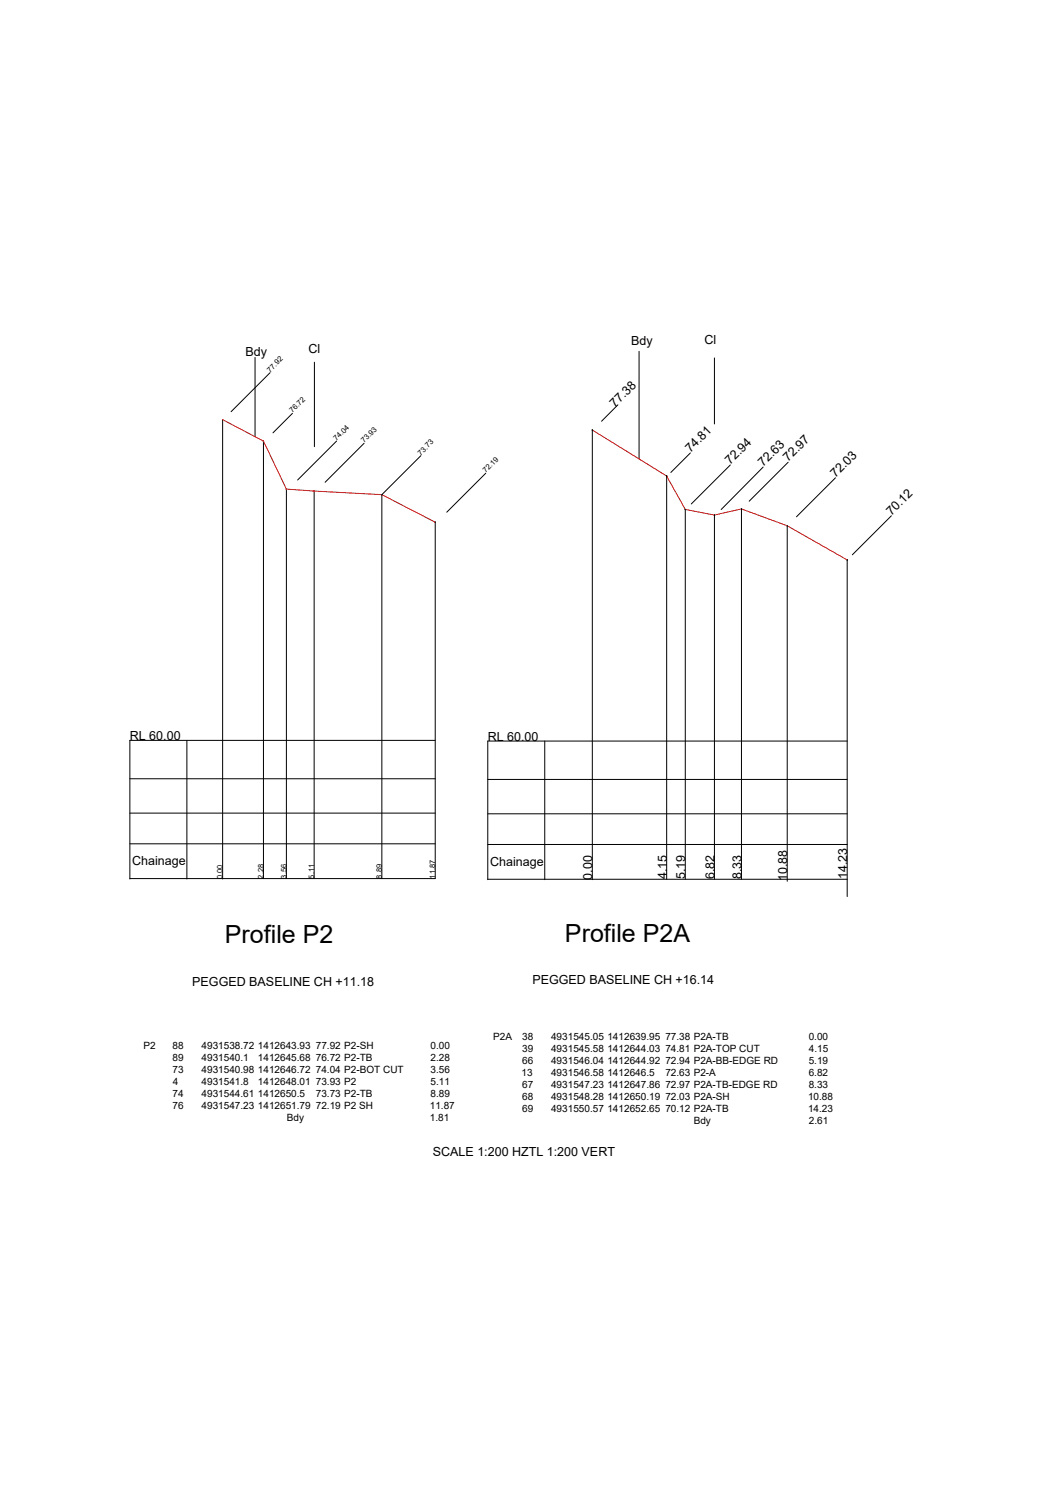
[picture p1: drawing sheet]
<svg xmlns="http://www.w3.org/2000/svg" width="297mm" height="420mm" viewBox="0 0 297 420" stroke-linecap="round" stroke-linejoin="round" font-family="sans-serif">
<!-- layer: 0 -->
<g fill="none" stroke="#000" stroke-width=".28">
<path d="M71.2 99.8v22.2M178.4 98.2v30M199.4 100v18.4M62.1 117.2l.1 .1M62.2 117.2v128.4M62.2 117.2l-.1 .1M75.4 104.1l-10.9 10.9M81.6 115.5l-5.4 5.4M87.8 101.2v23.6M172.5 113.1l-4.6 4.6M73.5 123.2l.1 .1M73.6 123.2v122.2"/>
<path d="M73.6 123.2l-.1 .1M79.9 136.6l.1 .1M80 136.6v108.8M80 136.6l-.1 .1M87.7 137.2h.1M87.7 137.2v108.2M94 123.2l-10.9 10.9M101.6 123.8l-10.8 10.9M106.6 138.2v107.2M106.6 138.2h.1M117.5 127.3l-10.9 10.9M135.6 132.2l-10.9 10.9"/>
<path d="M165.4 120.1l-.1 .1M165.4 120.2v125.5M186.1 132.9v.1M186.1 133v112.6M192.7 126.5l-5.4 5.5M203.9 129.9l-10.9 10.9M213 130.5l-11.7 11.8M220 129.1l-10.9 10.9M233.2 133.5l-10.8 10.9M121.5 145.9h.1M121.5 145.9v99.5h-85.2M191.3 142.3l.1 .1"/>
<path d="M191.3 142.3v103.3M191.4 142.3l-.1 .1M199.4 143.8l.1 .1M199.4 143.9v101.7M199.5 143.8l-.1 .1M207 142.1v.1M207 142.2v103.4M219.7 146.8l.1 .1M219.8 146.9v99.3M219.8 146.8l-.1 .1M236.5 156.4v.1M236.5 156.4v94.1"/>
<path d="M248.8 144.1l-10.8 10.9M36.3 217.6h85.2M52.2 206.8v38.8M121.5 206.8h-85.2v38.8M136.2 217.7h100.3M152.1 207v38.7M236.5 207h-100.3v38.7M36.3 235.7h85.2M36.3 227.2h85.2M136.2 235.9h100.3M136.2 227.3h100.3M136.2 245.6h100.3"/>
<circle cx="62.1" cy="117.2" r=".03"/>
<circle cx="73.5" cy="123.2" r=".03"/>
<circle cx="79.9" cy="136.6" r=".03"/>
<circle cx="87.7" cy="137.2" r=".03"/>
<circle cx="106.6" cy="138.2" r=".03"/>
<circle cx="165.4" cy="120.1" r=".03"/>
<circle cx="186.1" cy="133" r=".03"/>
<circle cx="121.5" cy="145.9" r=".03"/>
<circle cx="191.3" cy="142.3" r=".03"/>
<circle cx="199.4" cy="143.9" r=".03"/>
<circle cx="207" cy="142.2" r=".03"/>
<circle cx="219.8" cy="146.9" r=".03"/>
<circle cx="236.5" cy="156.4" r=".03"/>
</g>
<path d="M62.2 117.2l11.4 6 6.4 13.4 26.6 1.6 14.9 7.7M165.4 120.1l20.7 12.9 5.2 9.3 8.1 1.6 7.6-1.7 12.8 4.7 16.7 9.5" fill="none" stroke="#f00" stroke-width=".28"/>
<g font-size="7">
<text x="62.8" y="263.5">Profile P2</text>
<text x="157.7" y="263.1">Profile P2A</text>
</g>
<g font-size="3.5">
<text x="68.6" y="99.3">Bdy</text>
<text x="86.1" y="98.7">Cl</text>
<text x="176.2" y="96.4">Bdy</text>
<text x="196.7" y="96.1">Cl</text>
<text x="171.6" y="114" transform="rotate(-45 171.6 114)">77.38</text>
<text x="192.7" y="126.5" transform="rotate(-45 192.7 126.5)">74.81</text>
<text x="203.9" y="129.9" transform="rotate(-45 203.9 129.9)">72.94</text>
<text x="213" y="130.5" transform="rotate(-45 213 130.5)">72.63</text>
<text x="220" y="129.1" transform="rotate(-45 220 129.1)">72.97</text>
<text x="233.2" y="133.5" transform="rotate(-45 233.2 133.5)">72.03</text>
<text x="248.8" y="144.1" transform="rotate(-45 248.8 144.1)">70.12</text>
<text x="36.3" y="206.8">RL 60.00</text>
<text x="136.2" y="207">RL 60.00</text>
<text x="36.9" y="241.8">Chainage</text>
<text x="136.8" y="241.9">Chainage</text>
<text x="165.4" y="245.7" transform="rotate(-90 165.4 245.7)">0.00</text>
<text x="186.1" y="245.6" transform="rotate(-90 186.1 245.6)">4.15</text>
<text x="191.3" y="245.6" transform="rotate(-90 191.3 245.6)">5.19</text>
<text x="199.4" y="245.6" transform="rotate(-90 199.4 245.6)">6.82</text>
<text x="207" y="245.6" transform="rotate(-90 207 245.6)">8.33</text>
<text x="236.5" y="245.6" transform="rotate(-90 236.5 245.6)">14.23</text>
<text x="219.8" y="246.2" transform="rotate(-90 219.8 246.2)">10.88</text>
<text x="53.7" y="275.3">PEGGED BASELINE CH +11.18</text>
<text x="148.6" y="274.9">PEGGED BASELINE CH +16.14</text>
<text x="120.8" y="323">SCALE 1:200 HZTL 1:200 VERT</text>
</g>
<g font-size="2.8">
<text x="40.1" y="293">P2</text>
<text x="48.2" y="293">88</text>
<text x="56.3" y="293">4931538.72</text>
<text x="72" y="293">1412643.93</text>
<text x="88.2" y="293">77.92 P2-SH</text>
<text x="120.2" y="293">0.00</text>
<text x="137.7" y="290.5">P2A</text>
<text x="145.8" y="290.5">38</text>
<text x="145.8" y="293.9">39</text>
<text x="153.8" y="290.5">4931545.05</text>
<text x="153.8" y="293.9">4931545.58</text>
<text x="169.6" y="290.5">1412639.95</text>
<text x="169.6" y="293.9">1412644.03</text>
<text x="185.7" y="290.5">77.38 P2A-TB</text>
<text x="185.7" y="293.9">74.81 P2A-TOP CUT</text>
<text x="225.8" y="290.5">0.00</text>
<text x="225.8" y="293.9">4.15</text>
<text x="48.2" y="299.7">73</text>
<text x="48.2" y="296.4">89</text>
<text x="56.3" y="296.4">4931540.1</text>
<text x="56.3" y="299.7">4931540.98</text>
<text x="72" y="296.4">1412645.68</text>
<text x="72" y="299.7">1412646.72</text>
<text x="88.2" y="296.4">76.72 P2-TB</text>
<text x="88.2" y="299.7">74.04 P2-BOT CUT</text>
<text x="120.2" y="299.7">3.56</text>
<text x="120.2" y="296.4">2.28</text>
<text x="145.8" y="297.2">66</text>
<text x="153.8" y="297.2">4931546.04</text>
<text x="169.6" y="297.2">1412644.92</text>
<text x="185.7" y="297.2">72.94 P2A-BB-EDGE RD</text>
<text x="225.8" y="297.2">5.19</text>
<text x="48.3" y="303.1">4</text>
<text x="56.3" y="303.1">4931541.8</text>
<text x="72" y="303.1">1412648.01</text>
<text x="88.2" y="303.1">73.93 P2</text>
<text x="120.2" y="303.1">5.11</text>
<text x="145.6" y="300.6">13</text>
<text x="145.8" y="303.9">67</text>
<text x="153.8" y="300.6">4931546.58</text>
<text x="153.8" y="303.9">4931547.23</text>
<text x="169.6" y="300.6">1412646.5</text>
<text x="169.6" y="303.9">1412647.86</text>
<text x="185.7" y="300.6">72.63 P2-A</text>
<text x="185.7" y="303.9">72.97 P2A-TB-EDGE RD</text>
<text x="225.8" y="300.6">6.82</text>
<text x="225.8" y="303.9">8.33</text>
<text x="48.2" y="306.4">74</text>
<text x="48.2" y="309.8">76</text>
<text x="56.3" y="306.4">4931544.61</text>
<text x="56.3" y="309.8">4931547.23</text>
<text x="72" y="306.4">1412650.5</text>
<text x="72" y="309.8">1412651.79</text>
<text x="88.2" y="306.4">73.73 P2-TB</text>
<text x="88.2" y="309.8">72.19 P2 SH</text>
<text x="120" y="309.8">11.87</text>
<text x="120.2" y="306.4">8.89</text>
<text x="145.8" y="307.3">68</text>
<text x="145.8" y="310.6">69</text>
<text x="153.8" y="307.3">4931548.28</text>
<text x="153.8" y="310.6">4931550.57</text>
<text x="169.6" y="307.3">1412650.19</text>
<text x="169.6" y="310.6">1412652.65</text>
<text x="185.7" y="307.3">72.03 P2A-SH</text>
<text x="185.7" y="310.6">70.12 P2A-TB</text>
<text x="225.6" y="307.3">10.88</text>
<text x="225.6" y="310.6">14.23</text>
<text x="80.1" y="313.1">Bdy</text>
<text x="120" y="313.1">1.81</text>
<text x="193.7" y="314">Bdy</text>
<text x="225.8" y="314">2.61</text>
</g>
<g font-size="2.1">
<text x="75.4" y="104.1" transform="rotate(-45 75.4 104.1)">77.92</text>
<text x="81.6" y="115.5" transform="rotate(-45 81.6 115.5)">76.72</text>
<text x="94" y="123.2" transform="rotate(-45 94 123.2)">74.04</text>
<text x="101.6" y="123.8" transform="rotate(-45 101.6 123.8)">73.93</text>
<text x="117.5" y="127.3" transform="rotate(-45 117.5 127.3)">73.73</text>
<text x="135.6" y="132.2" transform="rotate(-45 135.6 132.2)">72.19</text>
<text x="62.2" y="245.6" transform="rotate(-90 62.2 245.6)">0.00</text>
<text x="73.6" y="245.4" transform="rotate(-90 73.6 245.4)">2.28</text>
<text x="80" y="245.4" transform="rotate(-90 80 245.4)">3.56</text>
<text x="87.7" y="245.4" transform="rotate(-90 87.7 245.4)">5.11</text>
<text x="106.6" y="245.4" transform="rotate(-90 106.6 245.4)">8.89</text>
<text x="121.5" y="245.4" transform="rotate(-90 121.5 245.4)">11.87</text>
</g>
</svg>
